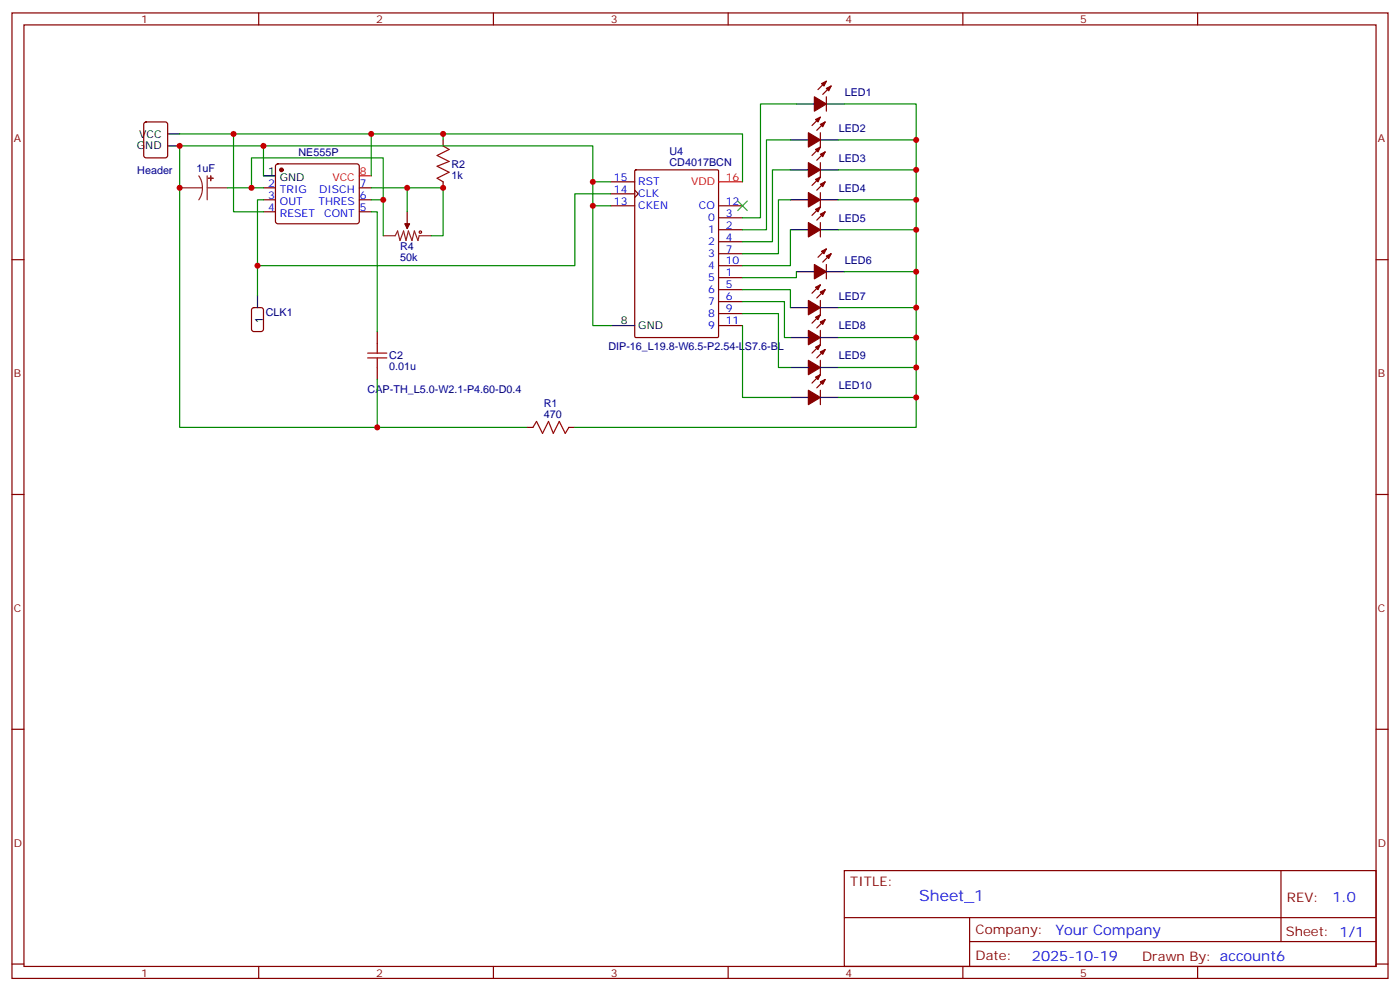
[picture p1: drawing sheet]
<svg xmlns="http://www.w3.org/2000/svg" width="412mm" height="292mm" viewBox="0 0 412 292" stroke-linecap="round" stroke-linejoin="round" font-family="sans-serif">
<g fill="none" stroke="#870000" stroke-width=".35">
<path d="M3.5 3.8h405.4v284.3h-405.4zM7.1 7.3h398.2v277.3h-398.2zM76.2 3.8v3.5M145.3 3.8v3.5M214.5 3.8v3.5M283.6 3.8v3.5M352.8 3.8v3.5M42.6 36.1l.4-.2h5.7l.6 .4 .1 9.5-.5 .6-5.9 .1-.6-.5-.1-9.4zM241.7 39.1v4.2l-2.5 2.5M241.7 34.5l-2.5 2.5M243.1 35.9l-2.5 2.5M243.4 28.5v4.2"/>
<path d="M243.4 23.9l-2.5 2.5M244.8 25.3l-2.4 2.5M77.6 55.3h3.5M77.6 58.8h3.5M81.4 48.5l.4-.2h23.3l.5 .2 .2 .5v16.5l-.7 .4-23.5-.1-.5-.6v-16.2zM105.8 55.3h3.6M105.8 58.8h3.6M130.5 41.2v1.8M130.5 53.6v1.7M179.9 53.6h7.1M179.9 57.1h7.1M187 56l1 1.1-1 1"/>
<path d="M187 50.2l.3-.2h24l.3 .2 .1 48.9-.2 .3h-24.2l-.3-.2zM241.7 47.9v4.2l-2.5 2.5M241.7 56.7v4.3l-2.5 2.4M243.1 53.6l-2.5 2.4M243.1 44.7l-2.5 2.5M3.5 76.5h3.6M77.6 62.4h3.5M105.8 62.4h3.6M119.9 62.4v3.5M179.9 60.6h7.1M211.7 67.7h7M211.7 64.1h7"/>
<path d="M211.7 71.2h7M211.7 74.7h7M211.7 78.2h7M211.7 60.6h7M241.7 65.5v4.3M243.1 62.4l-2.5 2.4M243.4 77.9v4.2M243.4 73.3l-2.5 2.5M244.8 74.7l-2.4 2.5M405.3 76.5h3.6M111.1 97.6v3.6M211.7 81.8h7"/>
<path d="M211.7 85.3h7M211.7 88.8h7M211.7 92.4h7M211.7 95.9h7M241.7 88.5v4.2l-2.5 2.5M241.7 97.3v4.2l-2.5 2.5M241.7 83.9l-2.5 2.5M243.1 94.1l-2.5 2.5M243.1 85.3l-2.5 2.5M111.1 108.2v3.6M241.7 106.1v4.2l-2.5 2.5M241.7 114.9v4.3"/>
<path d="M243.1 111.8l-2.5 2.4M243.1 102.9l-2.5 2.5M155.2 125.9h1.8M167.6 125.9h1.7M3.5 145.6h3.6M405.3 145.6h3.6M3.5 214.8h3.6M405.3 214.8h3.6M248.7 256.4h156.6v28.2h-156.6zM377.3 256.4v20.9M248.7 270.2h156.5M285.6 277.3h119.6"/>
<path d="M285.6 270.2v14.2M3.5 283.9h3.6M76.2 284.6v3.5M145.3 284.6v3.5M214.5 284.6v3.5M283.6 284.6v3.5M352.8 284.6v3.5M405.3 283.9h3.6"/>
</g>
<g fill="#870000" stroke="#870000" stroke-width=".35">
<path d="M240.2 111.1l1.5-.8-.8 1.5z"/>
<path d="M241.7 112.5l1.4-.7-.7 1.4z"/>
<path d="M238.1 114.9l3.6 2.2-3.6 2.1z"/>
<path d="M240.2 102.2l1.5-.7-.8 1.4z"/>
<path d="M241.7 103.6l1.4-.7-.7 1.5z"/>
<path d="M238.1 106.1l3.6 2.1-3.6 2.1z"/>
<path d="M240.2 93.4l1.5-.7-.8 1.4z"/>
<path d="M241.7 94.8l1.4-.7-.7 1.4z"/>
<path d="M238.1 97.3l3.6 2.1-3.6 2.1z"/>
<path d="M240.2 84.6l1.5-.7-.8 1.4z"/>
<path d="M241.7 86l1.4-.7-.7 1.4z"/>
<path d="M238.1 88.5l3.6 2.1-3.6 2.1z"/>
<path d="M242 74l1.4-.7-.7 1.4z"/>
<path d="M243.4 75.4l1.4-.7-.7 1.4z"/>
<path d="M239.9 77.9l3.5 2.1-3.5 2.1z"/>
<path d="M240.2 61.7l1.5-.7-.8 1.4z"/>
<path d="M241.7 63.1l1.4-.7-.7 1.4z"/>
<path d="M238.1 65.5l3.6 2.2-3.6 2.1z"/>
<path d="M240.2 52.8l1.5-.7-.8 1.5z"/>
<path d="M241.7 54.3l1.4-.7-.7 1.4z"/>
<path d="M238.1 56.7l3.6 2.1-3.6 2.2z"/>
<path d="M240.2 44l1.5-.7-.8 1.4z"/>
<path d="M241.7 45.4l1.4-.7-.7 1.4z"/>
<path d="M238.1 47.9l3.6 2.1-3.6 2.1z"/>
<path d="M240.2 35.2l1.5-.7-.8 1.4z"/>
<path d="M241.7 36.6l1.4-.7-.7 1.4z"/>
<path d="M238.1 39.1l3.6 2.1-3.6 2.1z"/>
<path d="M242 24.6l1.4-.7-.7 1.4z"/>
<path d="M243.4 26l1.4-.7-.7 1.4z"/>
<path d="M239.9 28.5l3.5 2.1-3.5 2.1z"/>
<path d="M119.2 65.9h1.4l-.7 1.4z"/>
<circle cx="82.9" cy="50" r=".53"/>
</g>
<g fill="none" stroke="#000" stroke-width=".35">
<path d="M49.4 39.4h3.5M234.6 30.6h5.3M243.4 30.6h5.3M49.4 43h3.5M77.6 51.8h3.5M232.8 58.8h5.3M232.8 50h5.3M232.8 41.2h5.3M241.7 58.8h5.2M241.7 50h5.2M241.7 41.2h5.2M232.8 67.7h5.3"/>
<path d="M241.7 67.7h5.2M75.8 87.1v3.5M179.9 95.9h7.1M232.8 99.4h5.3M232.8 90.6h5.3M234.6 80h5.3M241.7 99.4h5.2M241.7 90.6h5.2M243.4 80h5.3M232.8 117.1h5.3M232.8 108.2h5.3M241.7 117.1h5.2"/>
<path d="M241.7 108.2h5.2"/>
</g>
<path d="M105.8 51.8h3.6M211.7 53.6h7" fill="none" stroke="#f00" stroke-width=".35"/>
<path d="M52.9 55.3h6.7M58.6 51.8l.8 1.7 .2 1.8M59.6 55.3l-.2 1.9-.8 1.6M61 55.3h6M61 51.8v7M112.9 69.4h3.5l.7-1.4 .7 2.8 1.1-2.8 .7 2.8 .7-2.8 1.1 2.8 .7-2.8 1 2.8 .4-1.4h3.5M119.9 65.9v1.4" fill="none" stroke="#8c2424" stroke-width=".35"/>
<g fill="#8c2424" stroke="#8c2424" stroke-width=".35">
<path d="M62.1 51.8v1.4z"/>
<path d="M61.4 52.5h1.4z"/>
</g>
<g fill="none" stroke="#a10000" stroke-width=".35">
<path d="M130.5 43l1.8 1-3.5 1.8 3.5 1.8-3.5 1.4 3.5 1.7-3.5 1.8 1.7 1.1M108.3 105.4h5.6M108.3 104h5.6M111.1 101.2v2.8M111.1 105.4v2.8M157 125.9l1-1.8 1.8 3.5 1.8-3.5 1.4 3.5 1.7-3.5 1.8 3.5 1.1-1.7"/>
<circle cx="123.8" cy="68.4" r=".35"/>
</g>
<path d="M74.3 90.8l.5-.2h2.1l.7 .4v5.9l-.5 .7h-2.3l-.7-.4v-5.9z" fill="none" stroke="#900" stroke-width=".35"/>
<path d="M217.3 59.2l2.8 2.8M220.1 59.2l-2.8 2.8" fill="none" stroke="#3c3" stroke-width=".35"/>
<g fill="none" stroke="#008700" stroke-width=".35">
<path d="M52.9 39.4h56.5v12.4M68.8 39.4v23h8.8M109.4 39.4h109.3v14.2M130.5 39.4v1.8M234.6 30.6h-10.6v33.5h-5.3M248.7 30.6h21.2v95.3h-100.6M67 55.3h10.6M74.1 55.3v-8.8h38.8v22.9M77.6 51.8v-8.8h-24.7v82.9h102.3M77.6 43h97v52.9h5.3M77.6 58.8h-1.8v28.3M109.4 55.3h21.1v14.1h-3.5"/>
<path d="M109.4 58.8h3.5M119.9 55.3v7.1M174.6 53.6h5.3M179.9 57.1h-10.6v21.1h-93.5M232.8 41.2h-7v26.5h-7.1M232.8 50h-5.3v21.2h-8.8M232.8 58.8h-3.5v15.9h-10.6M246.9 58.8h23M246.9 41.2h23M246.9 50h23M109.4 62.4h1.7v35.2M174.6 60.6h5.3"/>
<path d="M232.8 67.7v10.5h-14.1M246.9 67.7h23M218.7 85.3h14.1v5.3M218.7 88.8h12.4v10.6h1.7M218.7 92.4h10.6v15.8h3.5M218.7 95.9v21.2h14.1M234.6 80v1.8h-15.9M246.9 90.6h23M246.9 99.4h23M248.7 80h21.2M111.1 111.8v14.1M246.9 108.2h23"/>
<path d="M246.9 117.1h23"/>
</g>
<g fill="#c00">
<circle cx="52.9" cy="43" r=".88"/>
<circle cx="52.9" cy="55.3" r=".88"/>
<circle cx="77.6" cy="43" r=".88"/>
<circle cx="174.6" cy="53.6" r=".88"/>
<circle cx="174.6" cy="60.6" r=".88"/>
<circle cx="75.8" cy="78.2" r=".88"/>
<circle cx="74.1" cy="55.3" r=".88"/>
<circle cx="112.9" cy="58.8" r=".88"/>
<circle cx="109.4" cy="39.4" r=".88"/>
<circle cx="68.8" cy="39.4" r=".88"/>
<circle cx="269.9" cy="41.2" r=".88"/>
<circle cx="269.9" cy="50" r=".88"/>
<circle cx="269.9" cy="58.8" r=".88"/>
<circle cx="269.9" cy="67.7" r=".88"/>
<circle cx="269.9" cy="80" r=".88"/>
<circle cx="269.9" cy="90.6" r=".88"/>
<circle cx="269.9" cy="99.4" r=".88"/>
<circle cx="269.9" cy="108.2" r=".88"/>
<circle cx="269.9" cy="117.1" r=".88"/>
<circle cx="119.9" cy="55.3" r=".88"/>
<circle cx="130.5" cy="55.3" r=".88"/>
<circle cx="130.5" cy="39.4" r=".88"/>
<circle cx="111.1" cy="125.9" r=".88"/>
</g>
<text font-size="4.6" fill="#00f" x="270.8" y="265.4">Sheet_1</text>
<g font-size="4.2" fill="#00f">
<text x="392.5" y="265.7">1.0</text>
<text x="310.9" y="275.2">Your Company</text>
<text x="304" y="283">2025-10-19</text>
</g>
<g font-size="3.9" fill="#800">
<text x="250.5" y="261">TITLE:</text>
<text x="379.1" y="265.7">REV:</text>
<text x="287.4" y="275.2">Company:</text>
<text x="378.7" y="275.8">Sheet: 1/1</text>
<text x="287.4" y="282.9">Date:</text>
<text x="336.4" y="282.9">Drawn By: account6</text>
</g>
<g font-size="3.2" fill="#800">
<text x="41.6" y="6.8">1</text>
<text x="110.8" y="6.8">2</text>
<text x="179.9" y="6.8">3</text>
<text x="249.1" y="6.8">4</text>
<text x="318.2" y="6.8">5</text>
<text x="4.1" y="41.9">A</text>
<text x="405.9" y="41.9">A</text>
<text x="4.1" y="111.1">B</text>
<text x="405.9" y="111.1">B</text>
<text x="4.1" y="180.2">C</text>
<text x="405.9" y="180.2">C</text>
<text x="4.1" y="249.3">D</text>
<text x="405.9" y="249.3">D</text>
<text x="41.6" y="287.6">1</text>
<text x="110.8" y="287.6">2</text>
<text x="179.9" y="287.6">3</text>
<text x="249.1" y="287.6">4</text>
<text x="318.2" y="287.6">5</text>
</g>
<g font-size="3.2" fill="#000080">
<text x="248.8" y="28.2">LED1</text>
<text x="247.1" y="38.8">LED2</text>
<text x="87.9" y="45.8">NE555P</text>
<text x="197.2" y="45.7">U4</text>
<text x="247.1" y="47.6">LED3</text>
<text x="40.4" y="51.4">Header</text>
<text x="57.9" y="50.7">1uF</text>
<text x="133" y="52.6">1k</text>
<text x="133" y="49.4">R2</text>
<text x="197.2" y="48.8">CD4017BCN</text>
<text x="247.1" y="56.5">LED4</text>
<text x="247.1" y="65.3">LED5</text>
<text x="117.8" y="76.8">50k</text>
<text x="117.8" y="73.7">R4</text>
<text x="248.8" y="77.6">LED6</text>
<text x="247.1" y="88.2">LED7</text>
<text x="78.3" y="93.1">CLK1</text>
<text x="247.1" y="97">LED8</text>
<text x="114.7" y="105.8">C2</text>
<text x="179.2" y="102.9">DIP-16_L19.8-W6.5-P2.54-LS7.6-BL</text>
<text x="247.1" y="105.9">LED9</text>
<text x="114.7" y="109">0.01u</text>
<text x="108.3" y="115.8">CAP-TH_L5.0-W2.1-P4.60-D0.4</text>
<text x="160.2" y="119.9">R1</text>
<text x="247.1" y="114.7">LED10</text>
<text x="160.2" y="123">470</text>
</g>
<g font-size="3.2">
<text x="41" y="40.5">VCC</text>
<text x="40.3" y="44">GND</text>
<text x="78.9" y="51.4">1</text>
<text x="82.4" y="53.2">GND</text>
<text x="77.4" y="95.2" transform="rotate(-90 77.4 95.2)">1</text>
<text x="182.8" y="95.5">8</text>
<text x="188" y="96.9">GND</text>
</g>
<g font-size="3.2" fill="#f00">
<text x="97.9" y="53.2">VCC</text>
<text x="106" y="51.4">8</text>
<text x="213.8" y="53.2">16</text>
<text x="203.5" y="54.6">VDD</text>
</g>
<g font-size="3.2" fill="#00f">
<text x="180.8" y="53.2">15</text>
<text x="78.9" y="55">2</text>
<text x="78.9" y="58.5">3</text>
<text x="82.4" y="56.7">TRIG</text>
<text x="94" y="56.7">DISCH</text>
<text x="106" y="58.5">6</text>
<text x="106" y="55">7</text>
<text x="180.8" y="56.7">14</text>
<text x="188" y="54.6">RST</text>
<text x="188" y="58.1">CLK</text>
<text x="78.9" y="62">4</text>
<text x="82.4" y="60.3">OUT</text>
<text x="82.4" y="63.8">RESET</text>
<text x="93.8" y="60.3">THRES</text>
<text x="95.5" y="63.8">CONT</text>
<text x="106" y="62">5</text>
<text x="180.8" y="60.3">13</text>
<text x="188" y="61.7">CKEN</text>
<text x="205.9" y="61.7">CO</text>
<text x="208.6" y="65.2">0</text>
<text x="213.8" y="63.8">3</text>
<text x="213.8" y="60.3">12</text>
<text x="208.6" y="68.7">1</text>
<text x="213.8" y="67.3">2</text>
<text x="213.8" y="70.8">4</text>
<text x="208.6" y="72.2">2</text>
<text x="208.6" y="75.8">3</text>
<text x="213.8" y="74.4">7</text>
<text x="213.8" y="77.9">10</text>
<text x="208.6" y="82.8">5</text>
<text x="208.6" y="79.3">4</text>
<text x="213.8" y="81.4">1</text>
<text x="208.6" y="86.4">6</text>
<text x="208.6" y="89.9">7</text>
<text x="213.8" y="84.9">5</text>
<text x="213.8" y="88.5">6</text>
<text x="208.6" y="93.4">8</text>
<text x="213.8" y="92">9</text>
<text x="213.8" y="95.5">11</text>
<text x="208.6" y="96.9">9</text>
</g>
</svg>
